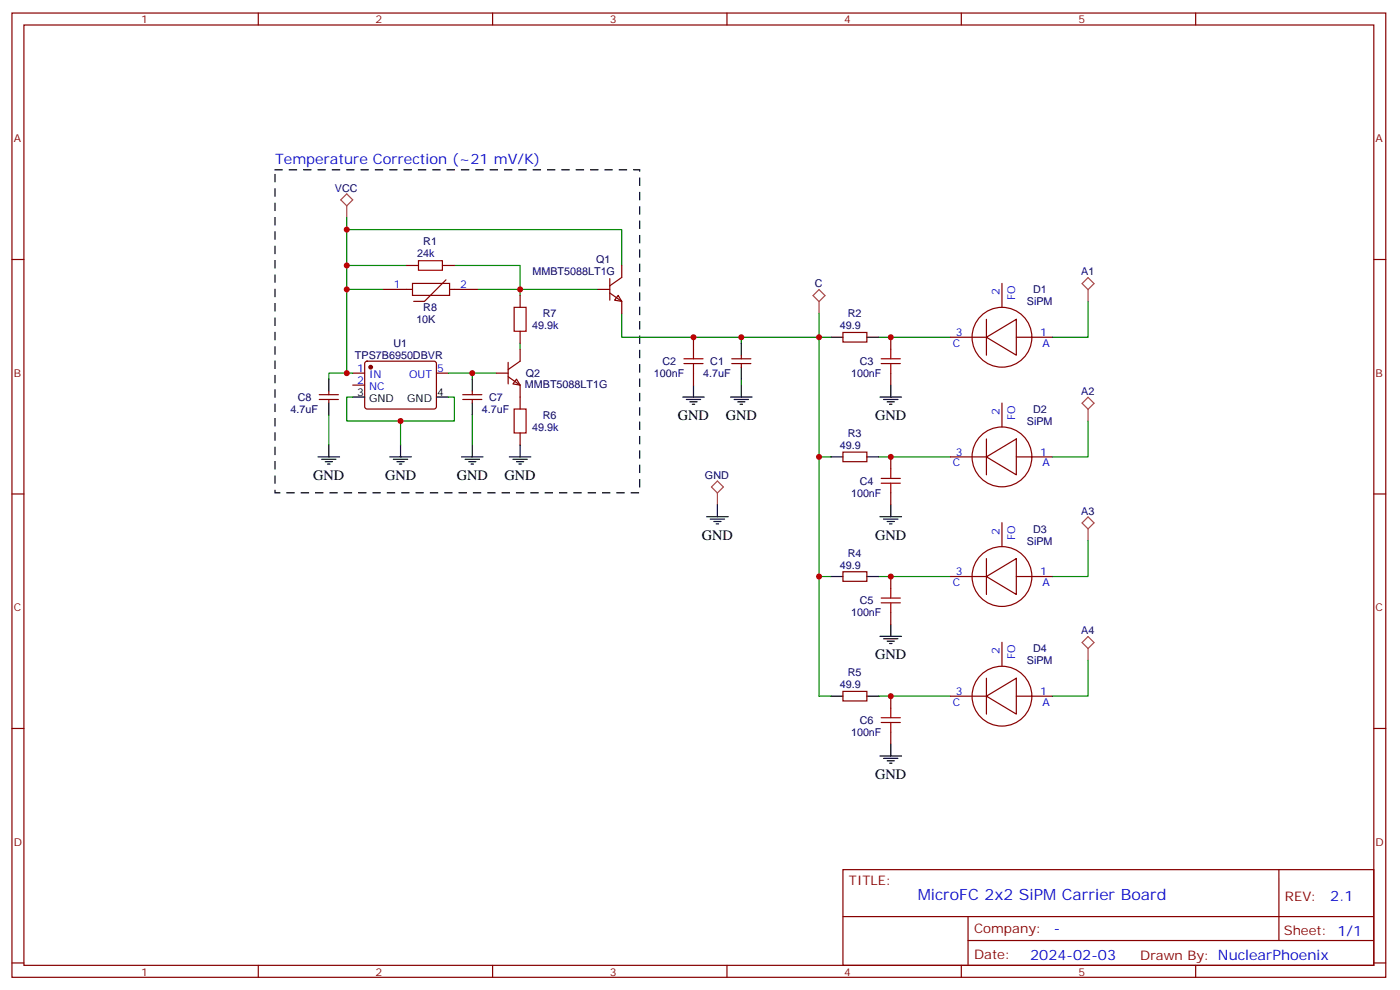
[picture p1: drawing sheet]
<svg xmlns="http://www.w3.org/2000/svg" width="413mm" height="292mm" viewBox="0 0 413 292" stroke-linecap="round" stroke-linejoin="round" font-family="sans-serif">
<g fill="none" stroke="#870000" stroke-width=".35">
<path d="M3.5 3.8h405.4v284.4h-405.4zM7.1 7.4h398.2v277.3h-398.2zM76.2 3.8v3.6M145.3 3.8v3.6M214.5 3.8v3.6M283.6 3.8v3.6M352.8 3.8v3.6M3.5 76.5h3.6M119.9 78.3h3.6M130.5 78.3h3.6M183.4 78.3v3.5l-3.5 2.5M405.3 76.5h3.6"/>
<path d="M112.9 85.3h8.8M121.7 83.6h10.9v3.5h-10.9zM131.6 82.5l-6.4 6.4h-3.1M132.6 85.3h8.5M153.5 87.1v3.5M153.5 97.7v3.5M176.4 85.3h3.5M179.9 86.4l3.5 2.5v3.5M179.9 82.2v6.3M182.4 87.1l1 1.8-2.1-.4zM204.6 99.4v3.6M248.7 98h7.1v2.9h-7.1z"/>
<path d="M262.8 99.4v3.6M280.5 99.4h10.5M291 99.4l8.9-5.2v10.5zM291 94.2v10.5M295.6 83.6v7M299.9 99.4h10.5M94.2 117.8h5.6M94.2 116.4h5.6M97 115.3v1.1M97 117.8v1.1M104.1 110h3.5M104.1 113.6h3.5"/>
<path d="M107.8 106.7l.5-.2 20 .1 .5 .6-.1 13-.6 .4-20.1-.1-.4-.6v-12.7zM128.8 110h3.5M136.5 117.8h5.7M136.5 116.4h5.7M139.3 115.3v1.1M139.3 117.8v1.1M146.4 110h3.5M149.9 111.1l3.6 2.5v7M149.9 106.9v6.3M152.4 111.8l1.1 1.8-2.2-.4zM153.5 103v3.5l-3.6 2.5M204.6 110v3.6"/>
<path d="M215.9 107.2h5.6M215.9 105.8h5.6M218.7 104.7v1.1M218.7 107.2v1.1M262.8 110v3.6M295.6 118.9v7M153.5 127.7v3.5M248.7 133.3h7.1v2.8h-7.1zM262.8 134.7v3.6M280.5 134.7h10.5M291 134.7l8.9-5.3v10.6zM291 129.4v10.6"/>
<path d="M299.9 134.7h10.5M3.5 145.7h3.6M262.8 145.3v3.5M295.6 154.1v7.1M405.3 145.7h3.6M248.7 168.6h7.1v2.8h-7.1zM262.8 170v3.5M280.5 170h10.5M291 170l8.9-5.3v10.6zM291 164.7v10.6M299.9 170h10.5M262.8 180.6v3.5"/>
<path d="M291 200v10.6M295.6 189.4v7.1M3.5 214.8h3.6M248.7 203.9h7.1v2.8h-7.1zM262.8 205.3v3.5M262.8 215.9v3.5M280.5 205.3h10.5M291 205.3l8.9-5.3v10.6zM299.9 205.3h10.5M405.3 214.8h3.6M248.7 256.4h156.6v28.3h-156.6zM377.3 256.5v20.8"/>
<path d="M248.7 270.3h156.5M285.6 277.3h119.6M285.6 270.3v14.1M3.5 284h3.6M76.2 284.7v3.5M145.3 284.7v3.5M214.5 284.7v3.5M283.6 284.7v3.5M352.8 284.7v3.5M405.3 284h3.6"/>
<circle cx="295.6" cy="99.4" r="8.8"/>
<circle cx="295.6" cy="134.7" r="8.8"/>
<circle cx="295.6" cy="170" r="8.8"/>
<circle cx="295.6" cy="205.3" r="8.8"/>
</g>
<g fill="none" stroke="#a64a4a" stroke-width=".35">
<path d="M100.5 58.9l1.8-1.7 1.8 1.7-1.8 1.8zM102.3 60.7v3.5M239.9 87.2l1.8-1.8 1.7 1.8-1.7 1.7zM241.7 88.9v3.5M319.3 83.6l1.7-1.7 1.8 1.7-1.8 1.8zM321 85.4v3.5M319.3 118.9l1.7-1.8 1.8 1.8-1.8 1.8zM321 120.7v3.4M209.9 143.6l1.8-1.8 1.7 1.8-1.7 1.8zM211.7 145.4v3.4M319.3 154.2l1.7-1.8 1.8 1.8-1.8 1.7zM321 155.9v3.5"/>
<path d="M319.3 189.5l1.7-1.8 1.8 1.8-1.8 1.7zM321 191.2v3.5"/>
</g>
<g fill="none" stroke="#008700" stroke-width=".35">
<path d="M102.3 64.2v45.8h1.8M102.3 67.7h81.1v10.6M102.3 78.3h17.6M134.1 78.3h19.4v7h-12.4M102.3 85.3h10.6M176.4 85.3h-22.9v1.8M183.4 92.4v7h58.3v-7M218.7 99.4v1.8M245.2 99.4h-3.5v35.3M259.3 99.4h21.2M321 88.9v10.5h-10.6M102.3 110h-5.3v1.8"/>
<path d="M104.1 117.1h-1.8v7h15.9v7.1M132.3 117.1h1.8v7h-15.9M132.3 110h14.1M139.3 110v1.8M153.5 101.2v1.8M218.7 111.8v1.8M97 122.4v8.8M139.3 122.4v8.8M245.2 134.7h-3.5v35.3M259.3 134.7h21.2M321 124.1v10.6h-10.6M321 159.4v10.6h-10.6"/>
<path d="M245.2 170h-3.5v35.3h3.5M259.3 170h21.2M321 194.7v10.6h-10.6M259.3 205.3h21.2"/>
</g>
<g fill="none" stroke="#000" stroke-width=".35">
<path d="M245.2 99.4h3.5M255.8 99.4h3.5M97 111.8v3.5M97 118.9v3.5M104.1 117.1h3.5M128.8 117.1h3.5M139.3 111.8v3.5M139.3 118.9v3.5M201.4 117.1h6.4M202.5 117.8h4.2M203.6 118.5h2.1M204.3 119.2h.7"/>
<path d="M204.6 113.6v3.5M215.5 117.1h6.4M216.6 117.8h4.2M217.7 118.5h2.1M218.4 119.2h.7M218.7 101.2v3.5M218.7 108.3v3.5M218.7 113.6v3.5M259.6 117.1h6.4M260.7 117.8h4.2M261.8 118.5h2.1M262.5 119.2h.7"/>
<path d="M262.8 113.6v3.5M93.8 134.7h6.4M94.9 135.4h4.2M96 136.1h2.1M96.7 136.8h.7M97 131.2v3.5M115 134.7h6.4M116.1 135.4h4.2M117.1 136.1h2.1M117.8 136.8h.7M118.2 131.2v3.5M136.2 134.7h6.3"/>
<path d="M137.2 135.4h4.3M138.3 136.1h2.1M139 136.8h.7M139.3 131.2v3.5M150.3 134.7h6.3M151.3 135.4h4.3M152.4 136.1h2.1M153.1 136.8h.7M153.5 131.2v3.5M245.2 134.7h3.5M255.8 134.7h3.5M208.5 152.4h6.3"/>
<path d="M209.5 153.1h4.3M210.6 153.8h2.1M211.3 154.5h.7M211.7 148.8v3.6M259.6 152.4h6.4M260.7 153.1h4.2M261.8 153.8h2.1M262.5 154.5h.7M262.8 148.8v3.6M245.2 170h3.5M255.8 170h3.5M259.6 187.6h6.4"/>
<path d="M260.7 188.3h4.2M261.8 189.1h2.1M262.5 189.8h.7M262.8 184.1v3.5M245.2 205.3h3.5M255.8 205.3h3.5M262.8 219.4v3.5M259.6 222.9h6.4M260.7 223.6h4.2M261.8 224.3h2.1M262.5 225h.7"/>
</g>
<circle cx="109.4" cy="108.3" r=".53" fill="#870000" stroke="#870000" stroke-width=".35"/>
<path d="M81.1 50.1h107.6v95.2h-107.6z" fill="none" stroke="#000" stroke-width=".35" stroke-dasharray="2.1 2.1"/>
<g fill="none" stroke="#a10000" stroke-width=".35">
<path d="M123.5 76.9h7v2.8h-7zM151.7 90.6h3.5v7.1h-3.5zM201.8 107.2h5.6M201.8 105.8h5.6M204.6 103v2.8M204.6 107.2v2.8M260 107.2h5.6M260 105.8h5.6M262.8 103v2.8M262.8 107.2v2.8M151.7 120.6h3.5v7.1h-3.5zM262.8 138.3v2.8"/>
<path d="M260 142.5h5.6M260 141.1h5.6M262.8 142.5v2.8M260 177.8h5.6M260 176.4h5.6M262.8 173.5v2.9M262.8 177.8v2.8M260 213h5.6M260 211.6h5.6M262.8 208.8v2.8M262.8 213v2.9"/>
</g>
<g fill="#c00">
<circle cx="241.7" cy="170" r=".88"/>
<circle cx="241.7" cy="134.7" r=".88"/>
<circle cx="241.7" cy="99.4" r=".88"/>
<circle cx="153.5" cy="85.3" r=".88"/>
<circle cx="118.2" cy="124.1" r=".88"/>
<circle cx="102.3" cy="85.3" r=".88"/>
<circle cx="102.3" cy="78.3" r=".88"/>
<circle cx="102.3" cy="67.7" r=".88"/>
<circle cx="102.3" cy="110" r=".88"/>
<circle cx="218.7" cy="99.4" r=".88"/>
<circle cx="139.3" cy="110" r=".88"/>
<circle cx="204.6" cy="99.4" r=".88"/>
<circle cx="262.8" cy="99.4" r=".88"/>
<circle cx="262.8" cy="134.7" r=".88"/>
<circle cx="262.8" cy="170" r=".88"/>
<circle cx="262.8" cy="205.3" r=".88"/>
</g>
<text font-size="4.6" fill="#00f" x="270.8" y="265.5">MicroFC 2x2 SiPM Carrier Board</text>
<g font-size="4.2" fill="#00f">
<text x="81.1" y="48.3">Temperature Correction (~21 mV/K)</text>
<text x="392.5" y="265.7">2.1</text>
<text x="310.9" y="275.3">-</text>
<text x="304" y="283.1">2024-02-03</text>
</g>
<g font-size="4.2">
<text x="200" y="123.8">GND</text>
<text x="214.1" y="123.8">GND</text>
<text x="258.2" y="123.8">GND</text>
<text x="92.4" y="141.5">GND</text>
<text x="113.6" y="141.5">GND</text>
<text x="134.8" y="141.5">GND</text>
<text x="148.9" y="141.5">GND</text>
<text x="207.1" y="159.1">GND</text>
<text x="258.2" y="159.1">GND</text>
<text x="258.2" y="194.4">GND</text>
<text x="258.2" y="229.6">GND</text>
</g>
<g font-size="3.9" fill="#800">
<text x="250.5" y="261">TITLE:</text>
<text x="379.1" y="265.7">REV:</text>
<text x="287.4" y="275.2">Company:</text>
<text x="378.7" y="275.8">Sheet: 1/1</text>
<text x="287.4" y="282.9">Date:</text>
<text x="336.4" y="283">Drawn By: NuclearPhoenix</text>
</g>
<g font-size="3.2" fill="#800">
<text x="41.6" y="6.8">1</text>
<text x="110.8" y="6.8">2</text>
<text x="179.9" y="6.8">3</text>
<text x="249.1" y="6.8">4</text>
<text x="318.2" y="6.8">5</text>
<text x="4.1" y="41.9">A</text>
<text x="405.9" y="41.9">A</text>
<text x="4.1" y="111.1">B</text>
<text x="405.9" y="111.1">B</text>
<text x="4.1" y="180.2">C</text>
<text x="405.9" y="180.2">C</text>
<text x="4.1" y="249.4">D</text>
<text x="405.9" y="249.4">D</text>
<text x="41.6" y="287.7">1</text>
<text x="110.8" y="287.7">2</text>
<text x="179.9" y="287.7">3</text>
<text x="249.1" y="287.7">4</text>
<text x="318.2" y="287.7">5</text>
</g>
<g font-size="3.2" fill="#000080">
<text x="98.8" y="56.5">VCC</text>
<text x="123.1" y="75.9">24k</text>
<text x="124.9" y="72.4">R1</text>
<text x="175.9" y="77.6">Q1</text>
<text x="157.1" y="81.2">MMBT5088LT1G</text>
<text x="319" y="81.2">A1</text>
<text x="240.4" y="84.7">C</text>
<text x="304.8" y="86.5">D1</text>
<text x="122.8" y="95.3">10K</text>
<text x="124.9" y="91.7">R8</text>
<text x="160.2" y="93.6">R7</text>
<text x="250.1" y="93.6">R2</text>
<text x="303" y="90">SiPM</text>
<text x="157" y="97.1">49.9k</text>
<text x="247.8" y="97.1">49.9</text>
<text x="104.7" y="105.9">TPS7B6950DBVR</text>
<text x="116.1" y="102.3">U1</text>
<text x="195.4" y="107.7">C2</text>
<text x="209.6" y="107.6">C1</text>
<text x="253.7" y="107.7">C3</text>
<text x="155.1" y="111.2">Q2</text>
<text x="192.9" y="111.2">100nF</text>
<text x="207.5" y="111.2">4.7uF</text>
<text x="251.1" y="111.2">100nF</text>
<text x="87.9" y="118.2">C8</text>
<text x="144.3" y="118.2">C7</text>
<text x="154.9" y="114.4">MMBT5088LT1G</text>
<text x="319" y="116.4">A2</text>
<text x="85.7" y="121.8">4.7uF</text>
<text x="142.2" y="121.7">4.7uF</text>
<text x="160.2" y="123.6">R6</text>
<text x="303" y="125.3">SiPM</text>
<text x="304.8" y="121.8">D2</text>
<text x="157" y="127.1">49.9k</text>
<text x="250.1" y="128.8">R3</text>
<text x="247.8" y="132.4">49.9</text>
<text x="208" y="141.2">GND</text>
<text x="253.7" y="143">C4</text>
<text x="251.1" y="146.5">100nF</text>
<text x="319" y="151.7">A3</text>
<text x="303" y="160.6">SiPM</text>
<text x="304.8" y="157">D3</text>
<text x="247.8" y="167.7">49.9</text>
<text x="250.1" y="164.1">R4</text>
<text x="253.7" y="178.2">C5</text>
<text x="251.1" y="181.8">100nF</text>
<text x="319" y="187">A4</text>
<text x="303" y="195.8">SiPM</text>
<text x="304.8" y="192.3">D4</text>
<text x="247.8" y="202.9">49.9</text>
<text x="250.1" y="199.4">R5</text>
<text x="253.7" y="213.5">C6</text>
<text x="251.1" y="217">100nF</text>
</g>
<g font-size="3.2" fill="#00f">
<text x="116.2" y="85">1</text>
<text x="135.8" y="85">2</text>
<text x="294.9" y="87.1" transform="rotate(-90 294.9 87.1)">2</text>
<text x="299.5" y="88.6" transform="rotate(-90 299.5 88.6)">FO</text>
<text x="282" y="99.1">3</text>
<text x="306.9" y="99.1">1</text>
<text x="281.2" y="102.3">C</text>
<text x="307.6" y="102.3">A</text>
<text x="105.4" y="109.7">1</text>
<text x="105.4" y="113.2">2</text>
<text x="108.9" y="111.4">IN</text>
<text x="120.7" y="111.4">OUT</text>
<text x="128.9" y="109.7">5</text>
<text x="108.9" y="115">NC</text>
<text x="294.9" y="122.4" transform="rotate(-90 294.9 122.4)">2</text>
<text x="299.5" y="123.9" transform="rotate(-90 299.5 123.9)">FO</text>
<text x="281.2" y="137.5">C</text>
<text x="282" y="134.4">3</text>
<text x="306.9" y="134.4">1</text>
<text x="307.6" y="137.5">A</text>
<text x="294.9" y="157.7" transform="rotate(-90 294.9 157.7)">2</text>
<text x="299.5" y="159.2" transform="rotate(-90 299.5 159.2)">FO</text>
<text x="281.2" y="172.8">C</text>
<text x="282" y="169.7">3</text>
<text x="306.9" y="169.7">1</text>
<text x="307.6" y="172.8">A</text>
<text x="294.9" y="192.9" transform="rotate(-90 294.9 192.9)">2</text>
<text x="299.5" y="194.4" transform="rotate(-90 299.5 194.4)">FO</text>
<text x="281.2" y="208.1">C</text>
<text x="282" y="204.9">3</text>
<text x="306.9" y="204.9">1</text>
<text x="307.6" y="208.1">A</text>
</g>
<g font-size="3.2">
<text x="105.4" y="116.7">3</text>
<text x="108.9" y="118.5">GND</text>
<text x="120.2" y="118.5">GND</text>
<text x="128.9" y="116.7">4</text>
</g>
</svg>
